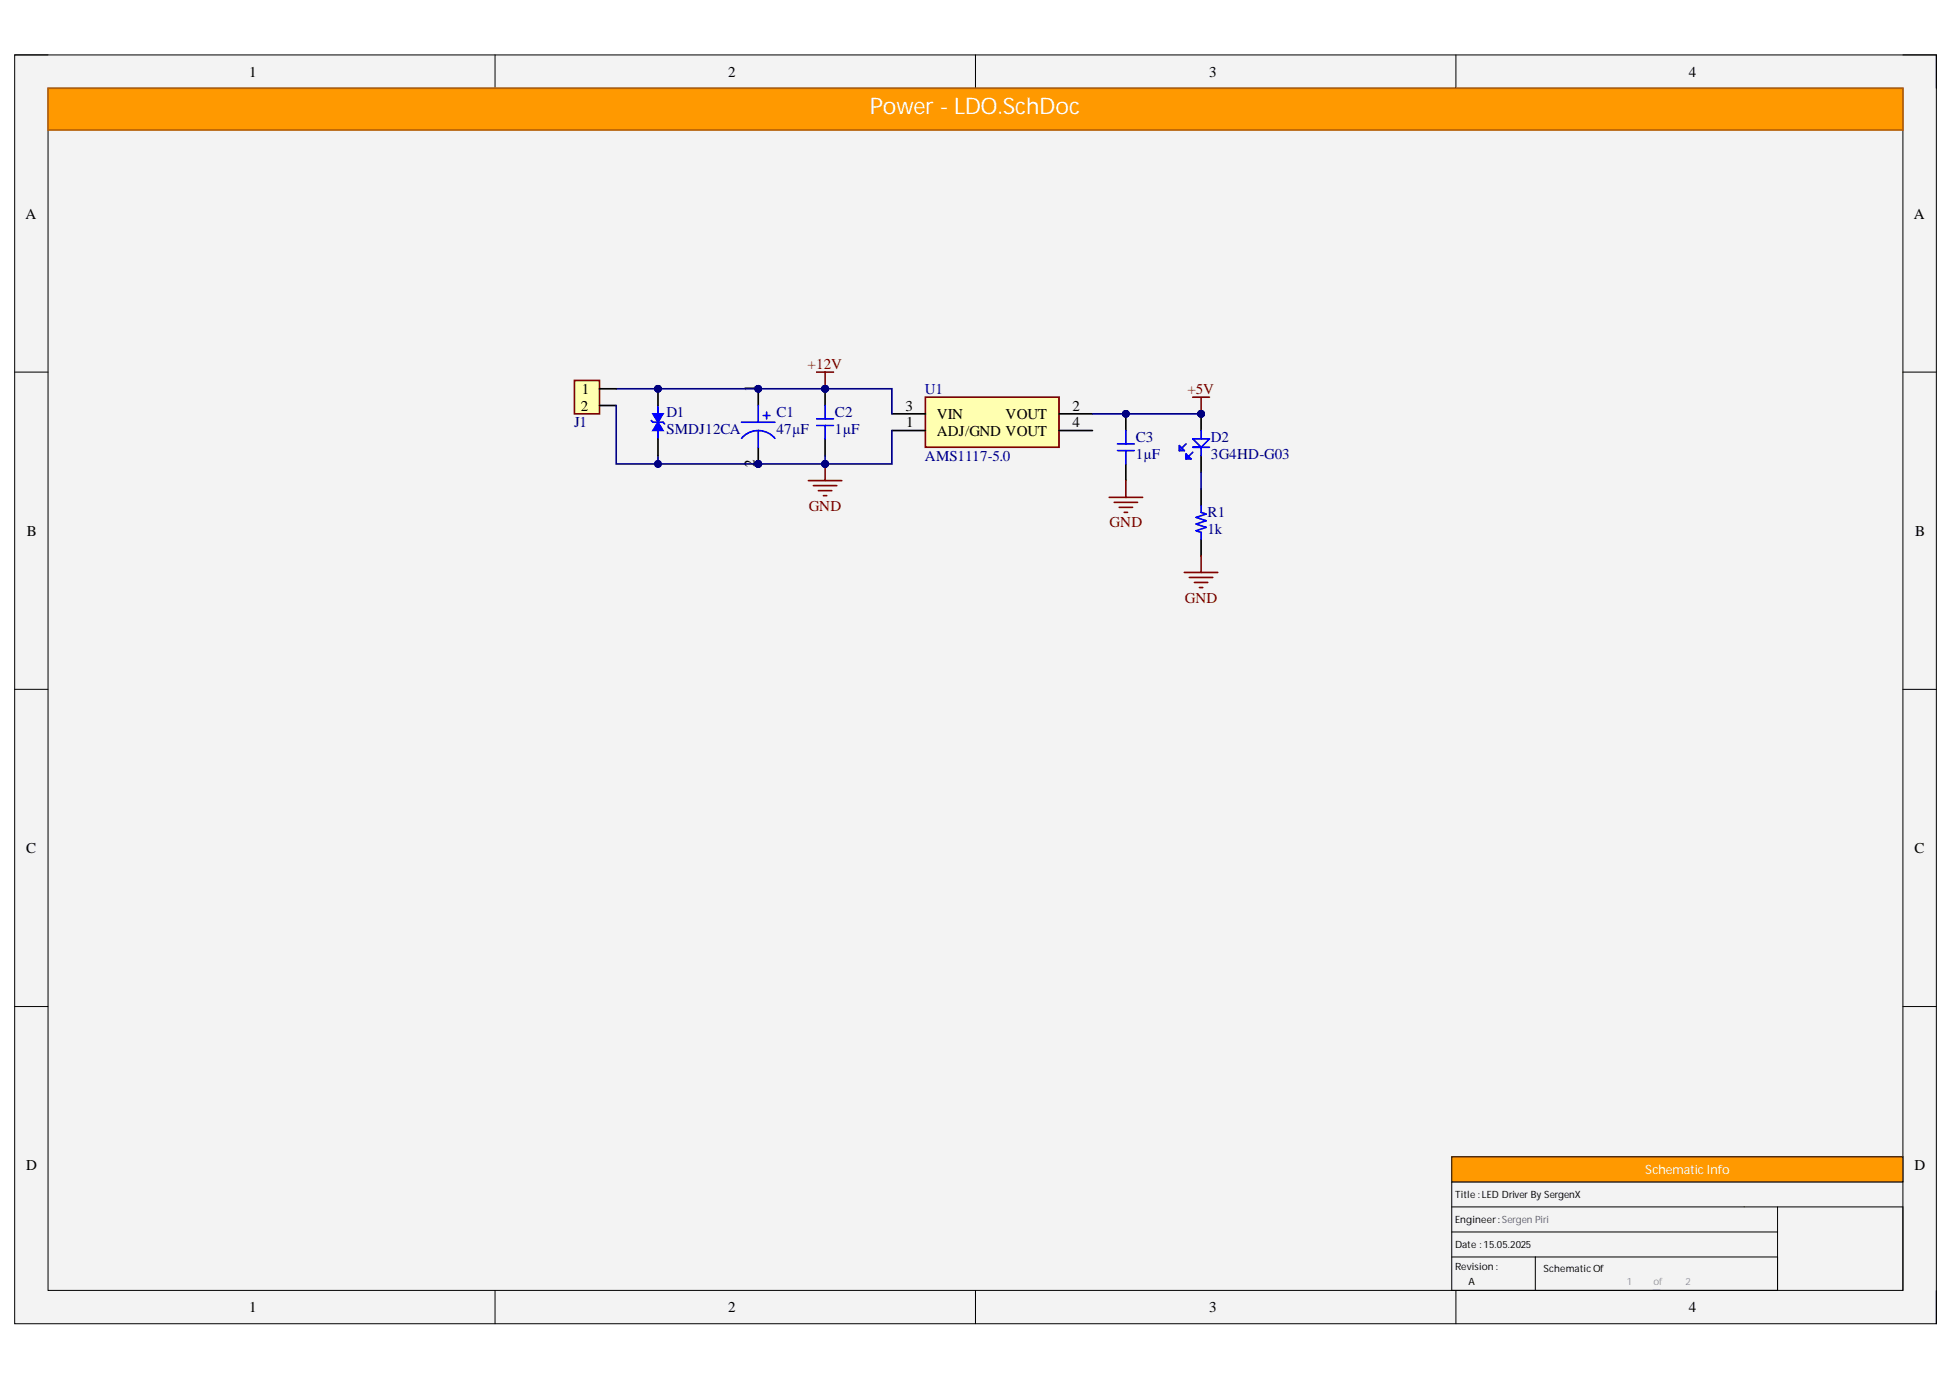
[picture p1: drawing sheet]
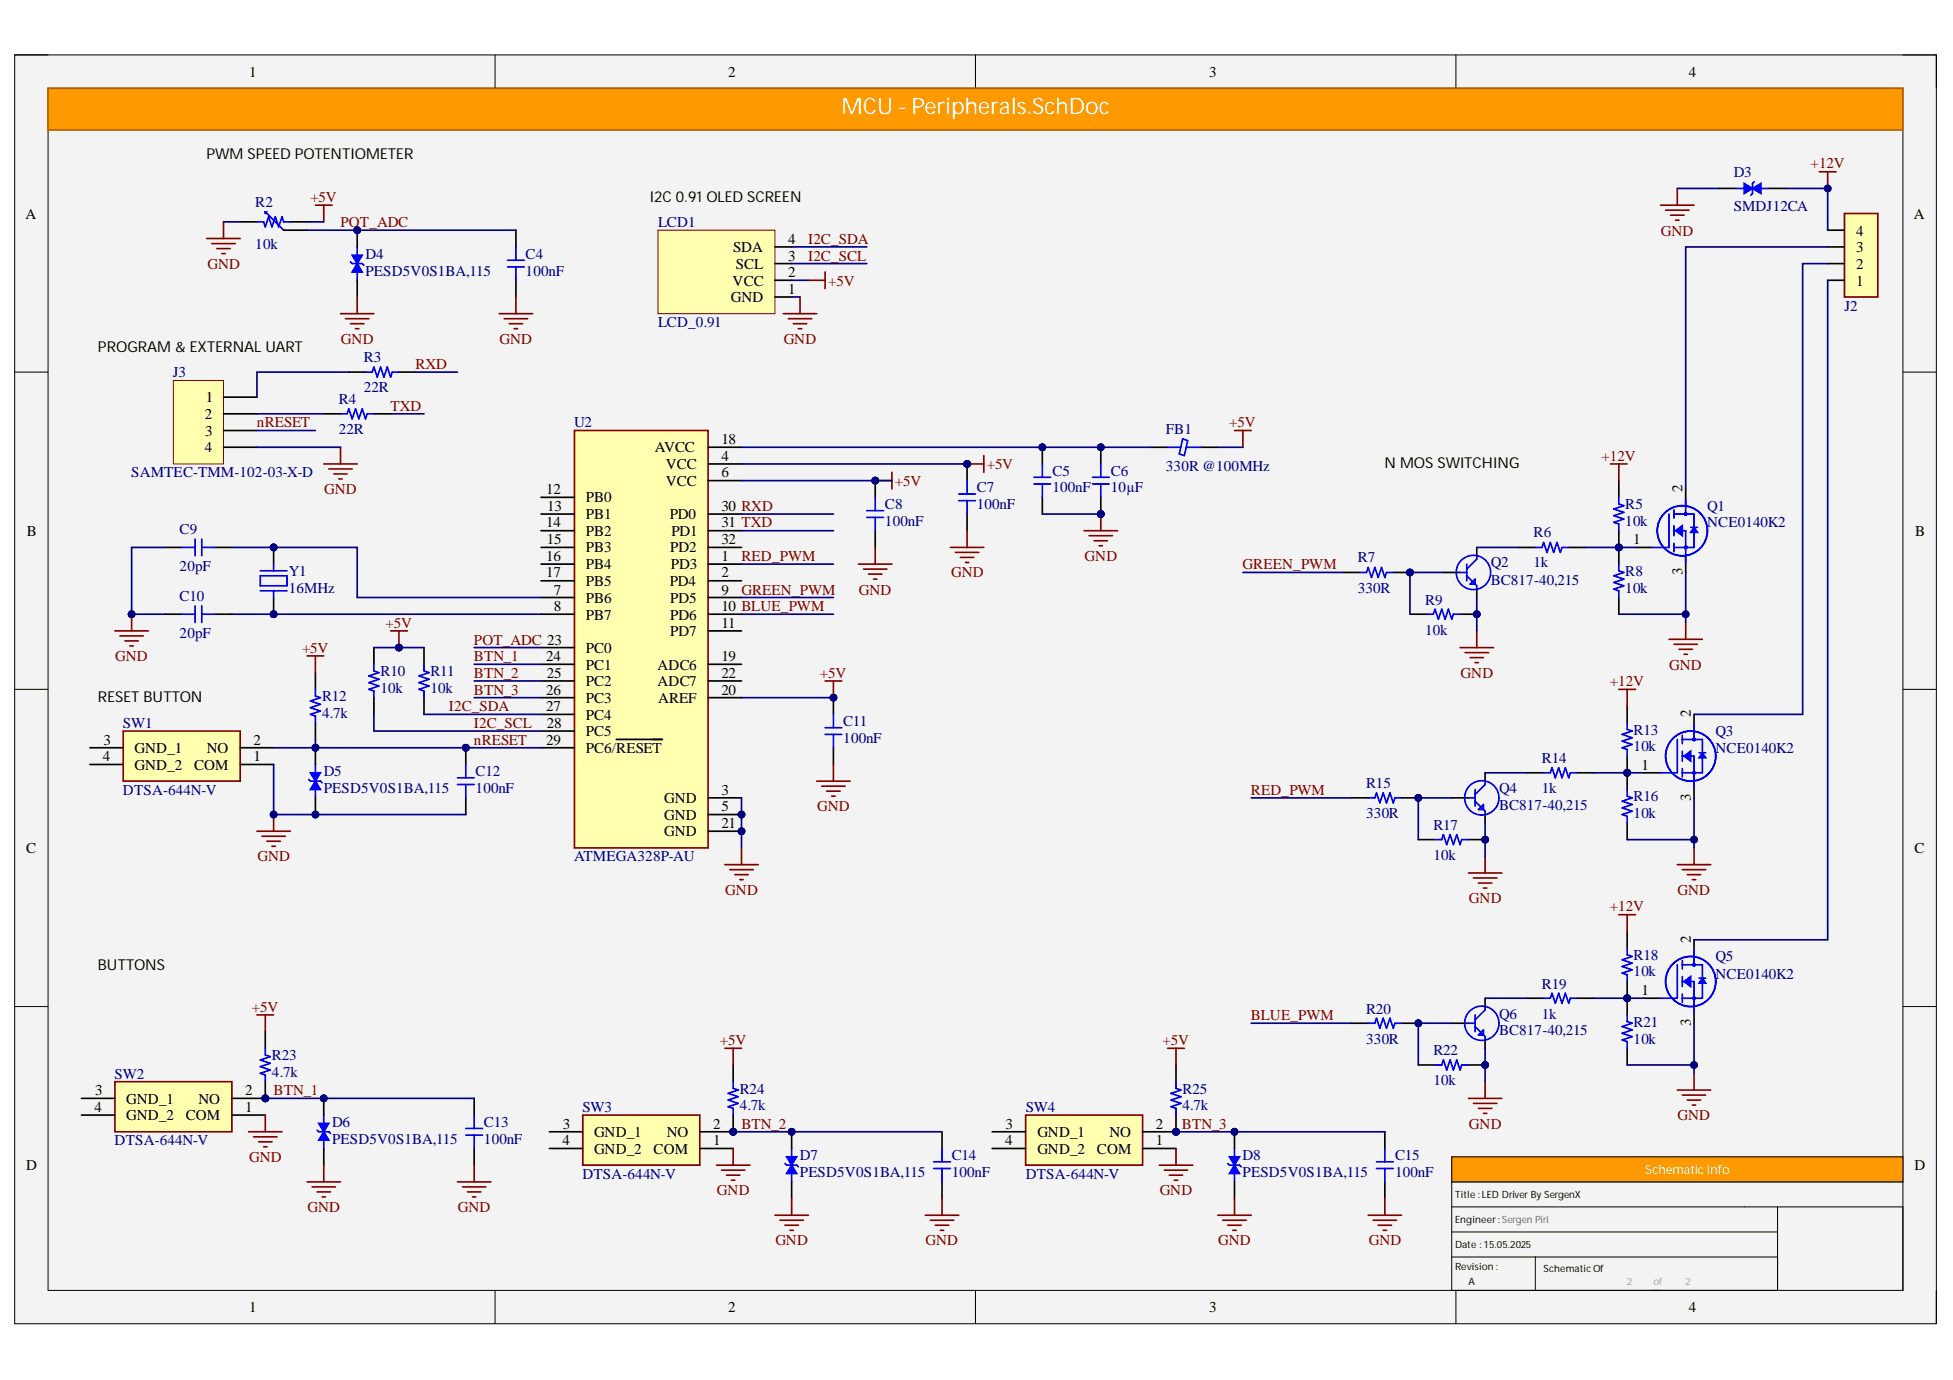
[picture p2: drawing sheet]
# Altium project LED_Driver.PrjPcb
Date: 15.05.2025; Engineer: Sergen Piri; Revision: A; Title: LED Driver By SergenX
2 sheets, 66 parts. Net scope: global (net labels, ports and power ports of the same name join across sheets).
Board file: LED_Driver.PcbDoc
Sheets:
  Power - LDO.SchDoc
  MCU - Peripherals.SchDoc

## Sheet Power - LDO.SchDoc: LED Driver By SergenX
size A4; SheetNumber: 1; SheetTotal: 2

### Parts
C1  47µF  [CAP_63x11x25]
C2  1µF  [0805]
C3  1µF  [0805]
D1  SMDJ12CA  [DIOM6859X262N]
D2  3G4HD-G03  [LED_SSL-LX4673GD-LA20]
J1  691322310002  [WURTH_3_81_691322310002]  (value not drawn)
R1  1k  [0402_RES]
U1  AMS1117-5.0  [SOT229P700X180-4N]

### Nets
+5V: C3.2 D2.A U1.2(VOUT)
+12V: C1.1(+) C2.2 D1.2 J1.1 U1.3(VIN)
GND: C1.2(-) C2.1 C3.1 D1.1 J1.2 R1.1 U1.1(ADJ/GND)
NetD2_C: D2.C R1.2

Not connected (* = marked no-connect by the designer): U1 4(VOUT)

## Sheet MCU - Peripherals.SchDoc: LED Driver By SergenX
size A4; SheetNumber: 2; SheetTotal: 2

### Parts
C4  100nF  [0402_CAP]
C5  100nF  [0402_CAP]
C6  10µF  [0805]
C7  100nF  [0402_CAP]
C8  100nF  [0402_CAP]
C9  20pF  [0402_CAP]
C10  20pF  [0402_CAP]
C11  100nF  [0402_CAP]
C12  100nF  [0402_CAP]
C13  100nF  [0402_CAP]
C14  100nF  [0402_CAP]
C15  100nF  [0402_CAP]
D3  SMDJ12CA  [DIOM6859X262N]
D4  PESD5V0S1BA,115  [SOD323]
D5  PESD5V0S1BA,115  [SOD323]
D6  PESD5V0S1BA,115  [SOD323]
D7  PESD5V0S1BA,115  [SOD323]
D8  PESD5V0S1BA,115  [SOD323]
FB1  330R @100MHz  [Inductor-0805]
J2  691322310004  [691322310004]  (value not drawn)
J3  SAMTEC-TMM-102-03-X-D  [SAMTEC-TMM-102-03-X-D]
LCD1  LCD_0.91  [0_91-OLED]
Q1  NCE0140K2  [TO-252]
Q2  BC817-40,215  [BC81740215]
Q3  NCE0140K2  [TO-252]
Q4  BC817-40,215  [BC81740215]
Q5  NCE0140K2  [TO-252]
Q6  BC817-40,215  [BC81740215]
R2  10k  [POT_ROTARY]
R3  22R  [0402_RES]
R4  22R  [0402_RES]
R5  10k  [0402_RES]
R6  1k  [0402_RES]
R7  330R  [0402_RES]
R8  10k  [0402_RES]
R9  10k  [0402_RES]
R10  10k  [0402_RES]
R11  10k  [0402_RES]
R12  4.7k  [0402_RES]
R13  10k  [0402_RES]
R14  1k  [0402_RES]
R15  330R  [0402_RES]
R16  10k  [0402_RES]
R17  10k  [0402_RES]
R18  10k  [0402_RES]
R19  1k  [0402_RES]
R20  330R  [0402_RES]
R21  10k  [0402_RES]
R22  10k  [0402_RES]
R23  4.7k  [0402_RES]
R24  4.7k  [0402_RES]
R25  4.7k  [0402_RES]
SW1  DTSA-644N-V  [DTSA644NV]
SW2  DTSA-644N-V  [DTSA644NV]
SW3  DTSA-644N-V  [DTSA644NV]
SW4  DTSA-644N-V  [DTSA644NV]
U2  ATMEGA328P-AU  [QFP80P900X900X120-32N]
Y1  16MHz  [HC49S]

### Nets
+5V: C7.2 C8.2 C11.2 FB1.2 LCD1.2(VCC) R2.1 R10.2 R11.2 R12.2 R23.1 R24.1 R25.1 U2.4(VCC) U2.6(VCC) U2.20(AREF)
+12V: D3.1 J2.4 R5.2 R13.2 R18.2
GND: C4.1 C5.1 C6.1 C7.1 C8.1 C9.2 C10.2 C11.1 C12.1 C13.1 C14.1 C15.1 D3.2 D4.A D5.A D6.A D7.A D8.A J3.4 LCD1.1(GND) Q1.3(S) Q2.2(E) Q3.3(S) Q4.2(E) Q5.3(S) Q6.2(E) R2.3 R8.1 R9.1 R16.1 R17.1 R21.1 R22.1 SW1.1(COM) SW2.1(COM) SW3.1(COM) SW4.1(COM) U2.3(GND) U2.5(GND) U2.21(GND)
BLUE_PWM: R20.1 U2.10(PD6)
BTN_1: C13.2 D6.C R23.2 SW2.2(NO) U2.24(PC1)
BTN_2: C14.2 D7.C R24.2 SW3.2(NO) U2.25(PC2)
BTN_3: C15.2 D8.C R25.2 SW4.2(NO) U2.26(PC3)
GREEN_PWM: R7.1 U2.9(PD5)
I2C_SCL: LCD1.3(SCL) R10.1 U2.28(PC5)
I2C_SDA: LCD1.4(SDA) R11.1 U2.27(PC4)
nRESET: C12.2 D5.C J3.3 R12.1 SW1.2(NO) U2.29(PC6/~{RESET})
POT_ADC: C4.2 D4.C R2.2 U2.23(PC0)
RED_PWM: R15.1 U2.1(PD3)
RXD: R3.2 U2.30(PD0)
TXD: R4.2 U2.31(PD1)
NetC5_2: C5.2 C6.2 FB1.1 U2.18(AVCC)
NetC9_1: C9.1 U2.7(PB6) Y1.2
NetC10_1: C10.1 U2.8(PB7) Y1.1
NetJ2_1: J2.1 Q5.2(D)
NetJ2_2: J2.2 Q3.2(D)
NetJ2_3: J2.3 Q1.2(D)
NetJ3_1: J3.1 R3.1
NetJ3_2: J3.2 R4.1
NetQ1_1: Q1.1(G) R5.1 R6.2 R8.2
NetQ2_1: Q2.1(B) R7.2 R9.2
NetQ2_3: Q2.3(C) R6.1
NetQ3_1: Q3.1(G) R13.1 R14.2 R16.2
NetQ4_1: Q4.1(B) R15.2 R17.2
NetQ4_3: Q4.3(C) R14.1
NetQ5_1: Q5.1(G) R18.1 R19.2 R21.2
NetQ6_1: Q6.1(B) R20.2 R22.2
NetQ6_3: Q6.3(C) R19.1

Not connected (* = marked no-connect by the designer): SW1 3(GND_1) 4(GND_2); SW2 3(GND_1) 4(GND_2); SW3 3(GND_1) 4(GND_2); SW4 3(GND_1) 4(GND_2); U2 2(PD4) 11(PD7) 12(PB0) 13(PB1) 14(PB2) 15(PB3) 16(PB4) 17(PB5) 19(ADC6) 22(ADC7) 32(PD2)

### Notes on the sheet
- PWM SPEED POTENTIOMETER
- (near LCD1) I2C 0.91 OLED SCREEN
- PROGRAM & EXTERNAL UART
- N MOS SWITCHING
- (near SW1) RESET BUTTON
- BUTTONS

## Nets that join several sheets
+5V: Power - LDO (C3.2 D2.A U1.2), MCU - Peripherals (15 pins)
+12V: Power - LDO (5 pins), MCU - Peripherals (5 pins)
GND: Power - LDO (7 pins), MCU - Peripherals (40 pins)
